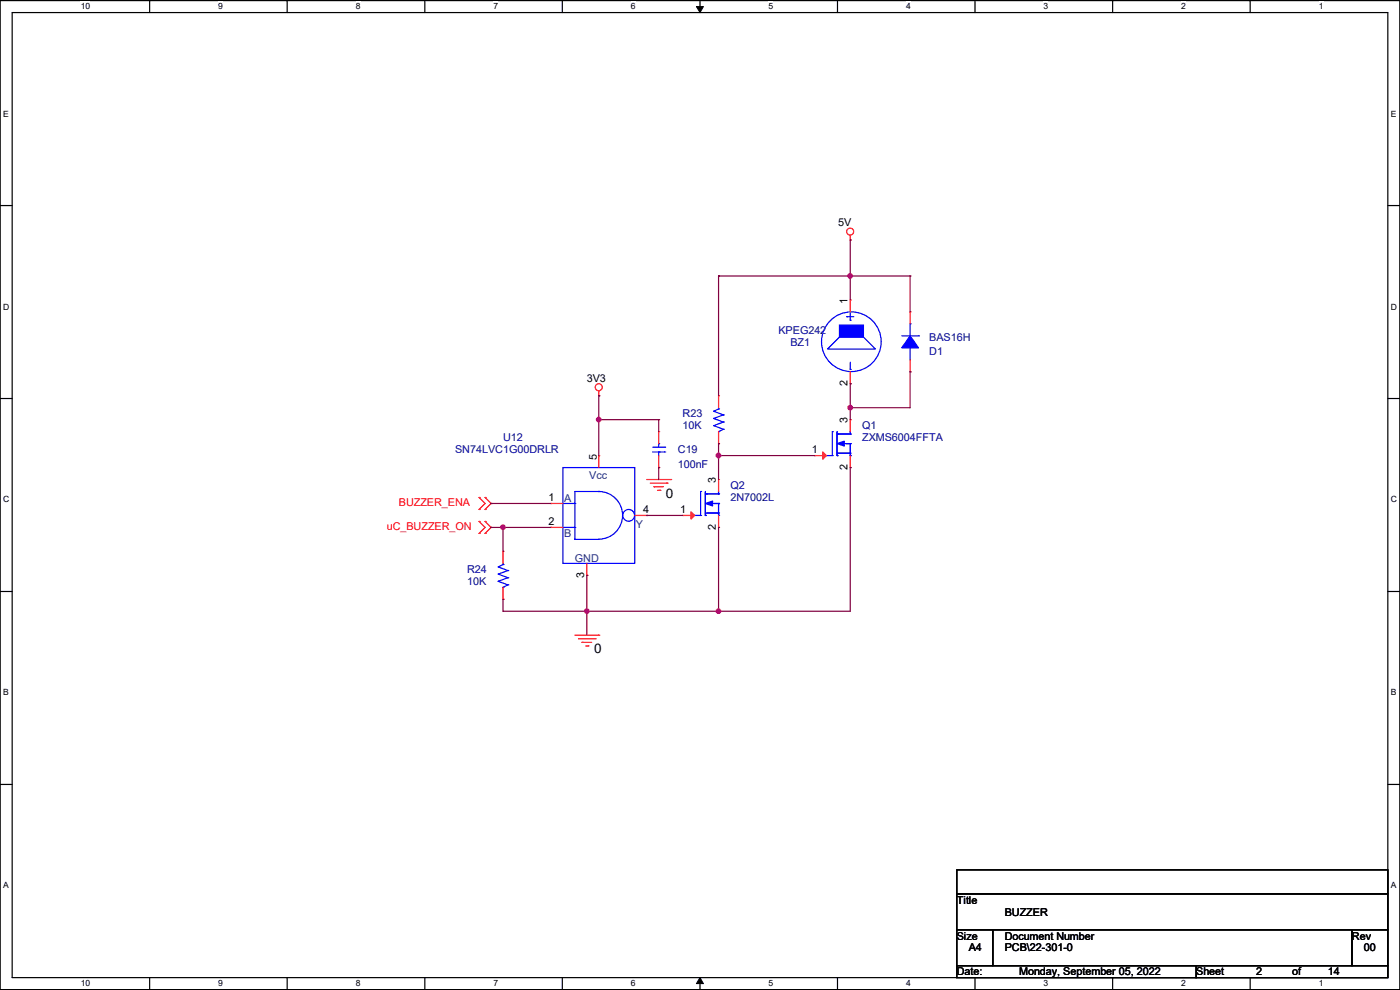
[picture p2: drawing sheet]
<svg xmlns="http://www.w3.org/2000/svg" width="297mm" height="210mm" viewBox="0 0 297 210" stroke-linecap="round" stroke-linejoin="round" font-family="sans-serif">
<path d="M0 .1h297v209.8h-297zM2.6 2.7h291.8v204.7h-291.8z" fill="none" stroke="#000" stroke-width=".25"/>
<g fill="#fff">
<path d="M17.1 .4h2v2h-2z"/>
<path d="M17.1 207.6h2v2h-2z"/>
</g>
<path d="M31.7 .1v2.6M31.7 207.4v2.5" fill="none" stroke="#000" stroke-width=".25"/>
<g fill="#fff">
<path d="M46.3 .4h1v2h-1z"/>
<path d="M46.3 207.6h1v2h-1z"/>
</g>
<path d="M60.9 .1v2.6M60.9 207.4v2.5" fill="none" stroke="#000" stroke-width=".25"/>
<g fill="#fff">
<path d="M75.5 .4h1v2h-1z"/>
<path d="M75.5 207.6h1v2h-1z"/>
</g>
<path d="M90.1 .1v2.6M90.1 207.4v2.5" fill="none" stroke="#000" stroke-width=".25"/>
<g fill="#fff">
<path d="M104.7 .4h1v2h-1z"/>
<path d="M104.7 207.6h1v2h-1z"/>
</g>
<path d="M119.3 .1v2.6M119.3 207.4v2.5" fill="none" stroke="#000" stroke-width=".25"/>
<g fill="#fff">
<path d="M133.9 .4h.9v2h-.9z"/>
<path d="M133.9 207.6h.9v2h-.9z"/>
</g>
<path d="M148.5 .1v2.6M148.5 207.4v2.5" fill="none" stroke="#000" stroke-width=".25"/>
<path d="M147.7 1.4h1.5l-.7 1.3zM148.5 207.4l.7 1.3h-1.5z" fill="#000" stroke="#000" stroke-width=".21"/>
<g fill="#fff">
<path d="M163.1 .4h.9v2h-.9z"/>
<path d="M163.1 207.6h.9v2h-.9z"/>
</g>
<path d="M177.7 .1v2.6M177.7 207.4v2.5" fill="none" stroke="#000" stroke-width=".25"/>
<g fill="#fff">
<path d="M192.2 .4h1v2h-1z"/>
<path d="M192.2 207.6h1v2h-1z"/>
</g>
<path d="M206.8 .1v2.6M206.8 207.4v2.5" fill="none" stroke="#000" stroke-width=".25"/>
<g fill="#fff">
<path d="M221.4 .4h1v2h-1z"/>
<path d="M221.4 207.6h1v2h-1z"/>
</g>
<path d="M236.1 .1v2.6M236.1 207.4v2.5" fill="none" stroke="#000" stroke-width=".25"/>
<g fill="#fff">
<path d="M250.6 .4h1v2h-1z"/>
<path d="M250.6 207.6h1v2h-1z"/>
</g>
<path d="M265.2 .1v2.6M265.2 207.4v2.5" fill="none" stroke="#000" stroke-width=".25"/>
<g fill="#fff">
<path d="M279.8 .4h1v2h-1z"/>
<path d="M279.8 207.6h1v2h-1z"/>
<path d="M.7 23.1h1.2v2h-1.2z"/>
<path d="M295.1 23.1h1.1v2h-1.1z"/>
<path d="M.7 64.1h1.2v1.9h-1.2z"/>
<path d="M295.1 64.1h1.2v1.9h-1.2z"/>
</g>
<path d="M0 43.6h2.6M294.4 43.6h2.6" fill="none" stroke="#000" stroke-width=".25"/>
<g fill="#fff">
<path d="M.7 105h1.2v2h-1.2z"/>
<path d="M295.1 105h1.2v2h-1.2z"/>
</g>
<path d="M0 84.5h2.6M294.4 84.5h2.6" fill="none" stroke="#000" stroke-width=".25"/>
<g fill="#fff">
<path d="M.7 145.9h1.2v2h-1.2z"/>
<path d="M295.1 145.9h1.1v2h-1.1z"/>
</g>
<path d="M0 125.5h2.6M294.4 125.5h2.6" fill="none" stroke="#000" stroke-width=".25"/>
<g fill="#fff">
<path d="M.7 186.9h1.2v1.9h-1.2z"/>
<path d="M295.1 186.9h1.1v1.9h-1.1z"/>
</g>
<path d="M0 166.4h2.6M294.4 166.4h2.6M203 184.5h91.4v5.1h-91.4zM203 189.6h91.4v7.6h-91.4zM203 197.2h7.6v7.7h-7.6zM210.6 197.2h76.2v7.7h-76.2zM286.8 197.2h7.6v7.7h-7.6zM203 204.9h50.8v2.5h-50.8zM253.8 204.9h40.6v2.5h-40.6z" fill="none" stroke="#000" stroke-width=".25"/>
<g fill="none" stroke="#f00" stroke-width=".25">
<path d="M180.4 50.9h.1M180.4 49.9v1M180.4 63.6h.1M180.4 63.6v2.6M180.4 78.9v2.5M193.1 78.9h.1M193.1 66.2h.1M193.1 66.2v2.5M193.1 76.3v2.6M127 83.9h.1M127 96.6h.1M127 82.9v1"/>
<path d="M127 96.6v2.6M139.7 99.2h.1M139.7 91.6h.1M139.7 91.6v2.5M139.7 96.6v2.6M152.4 94.1h.1M152.4 83.9h.1M152.4 83.9v2.6M152.4 91.6v2.5M172.8 96.6h.1M172.8 96.6h2.5M180.4 99.2h.1"/>
<path d="M180.4 89h.1M180.4 81.4h.1M180.4 89v2.6M180.4 96.6v2.6M101.6 105.5h.1M101.6 108.1h.1M101.6 110.6h.1M101.6 113.2h.1M101.6 105.5l1.3 1.3-1.3 1.3M101.6 110.6l1.3 1.3-1.3 1.3M102.9 108.1h.1M102.9 105.5h.1"/>
<path d="M102.9 113.2h.1M102.9 110.6h.1M102.9 105.5l1.3 1.3-1.3 1.3M102.9 110.6l1.3 1.3-1.3 1.3M106.7 117h.1M106.7 117v2.5M116.9 106.8h.1M116.9 111.9h.1M116.9 106.8h2.5M116.9 111.9h2.5M124.5 119.5v2.5M134.7 109.3h2.5"/>
<path d="M137.2 109.3h.1M137.2 101.7h5.1M138 102.5h3.5M138.7 103.3h.1M138.7 103.3h2.1M139.5 104h.5M140 104h.1M141.5 102.5h.1M142.3 101.7h.1M144.8 109.3h.1M144.8 109.3h2.6M152.4 111.9h.1"/>
<path d="M152.4 101.7h.1M152.4 101.7v2.6M152.4 109.3v2.6M106.7 127.1h.1M106.7 124.6v2.5M122 134.7h5M122.7 135.5h3.6M123.5 136.3h.1M123.5 136.3h2M124.2 137h.6M124.5 122h.1M124.8 137h.1"/>
<path d="M126.3 135.5h.1M127 134.7h.1"/>
<circle cx="180.4" cy="49.1" r=".74"/>
<circle cx="127" cy="82.1" r=".74"/>
</g>
<g fill="none" stroke="#00f" stroke-width=".25">
<path d="M178.1 71.5h5.1l2.5 2.5h-10.1zM179.6 67.2h.1M179.6 67.2h1.5M180.4 67.9h.1M180.4 78.4h.1M180.4 66.4v1.5M180.4 76.8v1.6M191.3 71.2h3.6M193.1 73.8h.1M193.1 68.7h.1M193.1 68.7v2.5M193.1 73.8v2.5"/>
<path d="M194.9 71.2h.1M119.4 99.2h15.3v20.3h-15.3zM138.5 95.9h2.5M138.5 94.9h2.5M139.7 94.1h.1M139.7 95.9h.1M139.7 94.1v.8M139.7 95.9v.7M141 95.9h.1M141 94.9h.1M151.4 87.2h.1M151.4 88.8h.1"/>
<path d="M151.4 90.3h.1M151.4 87.2l2.1 .8M151.4 88.8l2.1 .7M151.4 90.3l2.1 .8M152.4 91.6h.1M152.4 86.7h.1M152.4 86.5v.2M152.4 86.7l-1 .5M153.5 88h.1M153.5 89.5h.1M153.5 91.1h.1M153.5 88l-2.1 .8"/>
<path d="M153.5 89.5l-2.1 .8M153.5 91.1l-1.1 .5M175.3 96.6h1.3M176.6 96.6h.1M176.6 91.6h.1M176.6 91.6v5M177.6 96.6h.1M177.6 92.1h.1M177.6 91.6v5M177.6 92.1h2.8M177.6 96.1h2.8M177.8 92.1h.1"/>
<path d="M178.9 94.1h1.5M180.1 96.1h.1M180.4 92.1h.1M180.4 94.1h.1M180.4 96.6h.1M180.4 96.1h.1M180.4 91.6v.5M180.4 94.1v2.5M106.7 119.8h.1M106.7 119.8l-1 .5M106.7 119.5v.3M119.4 106.8h2.6"/>
<path d="M119.4 111.9h2.6M122 114.4h.1M122 106.8h.1M122 111.9h.1M127 104.3h.1M127 104.3a5.1 5.1 0 0 1 5.1 5 5.1 5.1 0 0 1-5.1 5.1h-5M127 104.3h-5v10.1M147.4 109.3h1.2M148.6 109.3h.1M148.6 104.3h.1M148.6 104.3v5M149.6 109.3h.1"/>
<path d="M149.6 104.8h.1M149.6 104.3v5M149.6 104.8h2.8M149.6 108.8h2.8M149.9 104.8h.1M150.9 106.8h1.5M152.2 108.8h.1M152.4 104.8h.1M152.4 106.8h.1M152.4 109.3h.1M152.4 108.8h.1M152.4 104.3v.5"/>
<path d="M152.4 106.8v2.5M105.7 120.3h.1M105.7 121.8h.1M105.7 123.3h.1M105.7 120.3l2 .7M105.7 121.8l2 .8M105.7 123.3l2 .8M106.7 124.6h.1M107.7 121h.1M107.7 122.6h.1M107.7 124.1h.1M107.7 121l-2 .8"/>
<path d="M107.7 122.6l-2 .7M107.7 124.1l-1 .5"/>
<circle cx="180.6" cy="72.5" r="6.3"/>
<circle cx="133.4" cy="109.3" r="1.25"/>
</g>
<g fill="#00f" stroke="#00f" stroke-width=".25">
<path d="M177.6 94.1l1.5-.5v1z"/>
<path d="M149.6 106.8l1.6-.5v1z"/>
<path d="M193.1 71.2l1.8 2.6h-3.6z" fill-rule="evenodd"/>
<path d="M178.1 69h5.1v2.5h-5.1z" fill-rule="evenodd"/>
</g>
<g fill="#f00" stroke="#f00" stroke-width=".25">
<path d="M174.5 95.9l.8 .7-.8 .8z"/>
<path d="M146.6 108.6l.8 .7-.8 .8z"/>
</g>
<g fill="none" stroke="#800040" stroke-width=".25">
<path d="M152.4 58.5h.1M152.4 58.5h40.7M152.4 58.5v25.4M180.4 50.9h.1M180.4 58.5h.1M180.4 50.9v12.7M193.1 58.5h.1M193.1 58.5v7.7M193.1 78.9h.1M193.1 78.9v7.6h-12.7M127 83.9h.1M127 89h.1"/>
<path d="M127 83.9v12.7M127 89h12.7M139.7 99.2h.1M139.7 89h.1M139.7 89v2.6M139.7 99.2v2.5M152.4 96.6h.1M152.4 94.1h.1M152.4 96.6h20.4M152.4 94.1v7.6M180.4 99.2h.1M180.4 81.4h.1"/>
<path d="M180.4 86.5h.1M180.4 81.4v7.6M180.4 99.2v30.5h-73.7M104.2 106.8h.1M104.2 111.9h.1M104.2 106.8h12.7M104.2 111.9h12.7M106.7 111.9h.1M106.7 111.9v5.1M137.2 109.3h.1M137.2 109.3h7.6M152.4 111.9h.1"/>
<path d="M152.4 111.9v17.8M106.7 127.1h.1M106.7 129.7h.1M106.7 127.1v2.6M124.5 122h.1M124.5 129.7h.1M124.5 122v12.7M152.4 129.7h.1"/>
</g>
<g fill="#f0f" stroke="#f0f" stroke-width=".25">
<circle cx="127" cy="89" r=".49"/>
<circle cx="152.4" cy="96.6" r=".49"/>
<circle cx="180.4" cy="58.5" r=".49"/>
<circle cx="180.4" cy="86.5" r=".49"/>
<circle cx="106.7" cy="111.9" r=".49"/>
<circle cx="152.4" cy="129.6" r=".49"/>
<circle cx="124.5" cy="129.6" r=".49"/>
</g>
<g font-size="2.8">
<text x="141.3" y="105.5">0</text>
<text x="126" y="138.6">0</text>
</g>
<g font-size="2.3">
<text x="177.8" y="47.9">5V</text>
<text x="179.8" y="64.4" transform="rotate(-90 179.8 64.4)">1</text>
<text x="124.5" y="80.9">3V3</text>
<text x="179.8" y="81.9" transform="rotate(-90 179.8 81.9)">2</text>
<text x="179.8" y="89.8" transform="rotate(-90 179.8 89.8)">3</text>
<text x="126.6" y="97.7" transform="rotate(-90 126.6 97.7)">5</text>
<text x="172.3" y="96.1">1</text>
<text x="179.8" y="99.7" transform="rotate(-90 179.8 99.7)">2</text>
<text x="116.4" y="106.3">1</text>
<text x="151.9" y="102.5" transform="rotate(-90 151.9 102.5)">3</text>
<text x="116.4" y="111.3">2</text>
<text x="136.4" y="108.8">4</text>
<text x="144.3" y="108.8">1</text>
<text x="151.9" y="112.4" transform="rotate(-90 151.9 112.4)">2</text>
<text x="124" y="122.6" transform="rotate(-90 124 122.6)">3</text>
<text x="203" y="191.7">Title</text>
<text x="213.2" y="194.2">BUZZER</text>
<text x="203" y="199.3">Size</text>
<text x="205.5" y="201.8">A4</text>
<text x="213.1" y="199.3">Document Number</text>
<text x="213.2" y="201.8">PCB\22-301-0</text>
<text x="286.8" y="199.3">Rev</text>
<text x="289.4" y="201.8">00</text>
<text x="203" y="206.9">Date:</text>
<text x="216.2" y="206.9">Monday, September 05, 2022</text>
<text x="253.8" y="206.9">Sheet</text>
<text x="266.5" y="206.9">2</text>
<text x="274.1" y="206.9">of</text>
<text x="281.7" y="206.9">14</text>
</g>
<g font-size="2.3" fill="#000080">
<text x="165.1" y="70.8">KPEG242</text>
<text x="167.7" y="73.3">BZ1</text>
<text x="197.1" y="75.4">D1</text>
<text x="197.1" y="72.3">BAS16H</text>
<text x="144.8" y="88.6">R23</text>
<text x="106.7" y="93.6">U12</text>
<text x="144.8" y="91.1">10K</text>
<text x="182.9" y="91.1">Q1</text>
<text x="182.9" y="93.6">ZXMS6004FFTA</text>
<text x="96.6" y="96.2">SN74LVC1G00DRLR</text>
<text x="143.8" y="96.2">C19</text>
<text x="143.8" y="99.2">100nF</text>
<text x="155" y="103.8">Q2</text>
<text x="155" y="106.3">2N7002L</text>
<text x="99.1" y="121.6">R24</text>
<text x="99.1" y="124.1">10K</text>
</g>
<g font-size="2.3" fill="#004080">
<text x="125" y="101.5">Vcc</text>
<text x="119.7" y="106.6">A</text>
<text x="119.7" y="114">B</text>
<text x="134.9" y="111.9">Y</text>
<text x="122" y="119.3">GND</text>
</g>
<g font-size="2.3" fill="#f00">
<text x="84.6" y="107.4">BUZZER_ENA</text>
<text x="82.1" y="112.4">uC_BUZZER_ON</text>
</g>
<g font-size="1.8">
<text x="17.1" y="2">10</text>
<text x="46.3" y="2">9</text>
<text x="75.5" y="2">8</text>
<text x="104.7" y="2">7</text>
<text x="133.9" y="2">6</text>
<text x="163.1" y="2">5</text>
<text x="192.2" y="2">4</text>
<text x="221.4" y="2">3</text>
<text x="250.6" y="2">2</text>
<text x="279.8" y="2">1</text>
<text x=".7" y="24.7">E</text>
<text x="295.1" y="24.7">E</text>
<text x=".7" y="65.7">D</text>
<text x="295.1" y="65.7">D</text>
<text x=".7" y="106.6">C</text>
<text x="295.1" y="106.6">C</text>
<text x=".7" y="147.5">B</text>
<text x="295.1" y="147.5">B</text>
<text x=".7" y="188.5">A</text>
<text x="295.1" y="188.5">A</text>
<text x="17.1" y="209.3">10</text>
<text x="46.3" y="209.3">9</text>
<text x="75.5" y="209.3">8</text>
<text x="104.7" y="209.3">7</text>
<text x="133.9" y="209.3">6</text>
<text x="163.1" y="209.3">5</text>
<text x="192.2" y="209.3">4</text>
<text x="221.4" y="209.3">3</text>
<text x="250.6" y="209.3">2</text>
<text x="279.8" y="209.3">1</text>
</g>
</svg>
